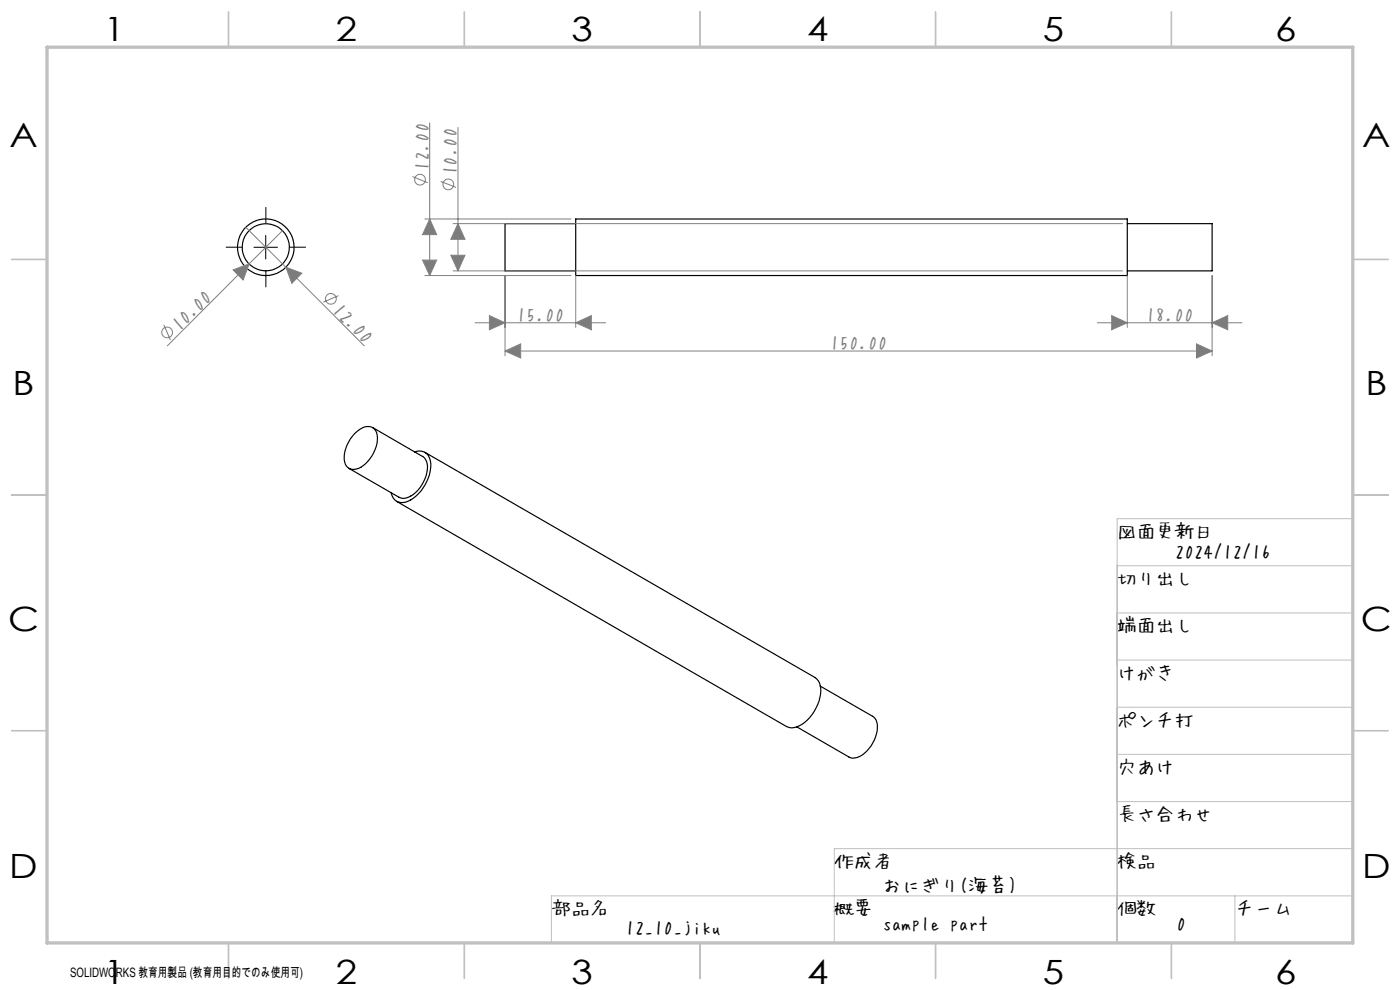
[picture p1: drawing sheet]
<svg xmlns="http://www.w3.org/2000/svg" width="297mm" height="210mm" viewBox="0 0 297 210" stroke-linecap="round" stroke-linejoin="round" font-family="sans-serif">
<g fill="none" stroke="#000" stroke-width=".25">
<path d="M122.1 46.5h117v11.9h-117zM122.1 47.4h-15v10.1h15M239.1 47.4h18v10.1h-18M75.3 91.9l.5-.4a2.49 2.49 0 0 1 3.9-.1 6.1 6.1 0 0 1-1.7 6.5 3.6 3.6 0 0 1-3.8 1.5 3.2 3.2 0 0 1-1-3.8l.8-1.9zM79.1 90.7l10.5 6.1a2.92 2.92 0 0 1 1 3.4 6.7 6.7 0 0 1-4.9 5.5l-1.1-.2-10.6-6.1M88 95.9a2.47 2.47 0 0 1 3.4 2.6 9 9 0 0 1-5.4 8 2.34 2.34 0 0 1-3-2M90.1 95.9l82.8 47.8a3.4 3.4 0 0 1 1.2 3.6 9 9 0 0 1-5 6.9 2.55 2.55 0 0 1-2.2-.1l-82.8-47.7M174 145.5l11.1 6.4a3.2 3.2 0 0 1 .8 3.7 7.4 7.4 0 0 1-4.1 5.1 1.97 1.97 0 0 1-1.7-.1l-11-6.4"/>
<circle cx="56.4" cy="52.5" r="5"/>
<circle cx="56.4" cy="52.4" r="6"/>
</g>
<g fill="none" stroke="#808080" stroke-width=".21">
<path d="M87.5 37.5l3.2 1.3M91.2 26.1v32.3M93.5 38.5l3.2 1.2M97.2 27v30.5M49.5 57.2l3.3-1.2-1.2 3.4zM52.1 48.2l8.5 8.5M52.8 56l-17.3 17.4M59.9 48.9l-7.1 7.1M60.6 56.7l3.4 1.3-2.1 2.1zM60.6 56.7l16.7 16.7M89.6 55.2h3l-1.4 3.2zM90.1 46.5h31"/>
<path d="M90.1 58.4h31M91.2 46.5l1.4 3.3h-3zM95.6 54.1h3l-1.4 3.4zM96.1 47.4h142M96.1 57.5h142M97.2 47.4l1.4 3.4h-3zM107.1 58.4v17.1M122.1 58.4v11.1M239.1 58.4v11.1M257.1 58.4v17.1M34.7 68.9l1.5 3.2M71.8 62.7l-3.2 1.4"/>
<path d="M100.8 68.5h27.7M103.8 66.9l3.3 1.6-3.3 1.4zM107.1 74.5l3.4-1.6v3zM107.1 74.5h150M122.1 68.5l3.3-1.6v3zM232.8 68.5h30.7M235.8 66.9l3.3 1.6-3.3 1.4zM253.8 72.9l3.3 1.6-3.3 1.4zM257.1 68.5l3.4-1.6v3z"/>
<circle cx="89.1" cy="38.1" r="1.15"/>
<circle cx="95.1" cy="39.1" r="1.13"/>
<circle cx="35.5" cy="70.5" r="1.14"/>
<circle cx="70.2" cy="63.4" r="1.14"/>
</g>
<path d="M51.4 52.4h-3.5M56.4 47.4v-3.5M56.4 57.4v3.5M61.4 52.4h3.5" fill="none" stroke="#000" stroke-width=".21" stroke-dasharray="30.5 1.3 1.3 1.3" stroke-linecap="butt"/>
<path d="M53.9 52.4h5M56.4 49.9v5.1" fill="none" stroke="#000" stroke-width=".21"/>
<path d="M287 110h-50v90M237 120h50v80M237 130h50M237 150h50M237 140h50M237 170h50M237 160h50M262 190v10M287 180h-110v20M287 190h-170v10" fill="none" stroke="#c0c0c0" stroke-width=".21"/>
<g fill="none" stroke="#c0c0c0" stroke-width=".35">
<path d="M48.5 2.5v7.5M98.5 2.5v7.5M148.5 2.5v7.5M198.5 2.5v7.5M248.5 2.5v7.5M2.5 55h7.5M287 55h7.5M2.5 105h7.5M287 105h7.5M2.5 155h7.5M287 155h7.5M48.5 200v7.5"/>
<path d="M98.5 200v7.5M148.5 200v7.5M198.5 200v7.5M248.5 200v7.5"/>
</g>
<path d="M10 10h277v190h-277z" fill="none" stroke="#c0c0c0" stroke-width=".7"/>
<g fill="#808080">
<path d="M49.5 57.2l3.3-1.2-1.2 3.4z"/>
<path d="M60.6 56.7l3.4 1.3-2.1 2.1z"/>
<path d="M103.8 66.9l3.3 1.6-3.3 1.4zM122.1 68.5l3.3-1.6v3zM107.1 74.5l3.4-1.6v3zM253.8 72.9l3.3 1.6-3.3 1.4zM235.8 66.9l3.3 1.6-3.3 1.4zM257.1 68.5l3.4-1.6v3z"/>
<path d="M97.2 47.4l1.4 3.4h-3zM95.6 54.1h3l-1.4 3.4zM91.2 46.5l1.4 3.3h-3zM89.6 55.2h3l-1.4 3.2z"/>
</g>
<g font-size="7.1">
<text x="22" y="8.7">1</text>
<text x="71.2" y="8.7">2</text>
<text x="121.2" y="8.7">3</text>
<text x="171.2" y="8.7">4</text>
<text x="221.2" y="8.7">5</text>
<text x="270.5" y="8.7">6</text>
<text x="2" y="31.2">A</text>
<text x="289" y="31.2">A</text>
<text x="2.7" y="83.7">B</text>
<text x="289.7" y="83.7">B</text>
<text x="1.7" y="133.7">C</text>
<text x="288.7" y="133.7">C</text>
<text x="2" y="186.2">D</text>
<text x="289" y="186.2">D</text>
<text x="22" y="208.7">1</text>
<text x="71.2" y="208.7">2</text>
<text x="121.2" y="208.7">3</text>
<text x="171.2" y="208.7">4</text>
<text x="221.2" y="208.7">5</text>
<text x="270.5" y="208.7">6</text>
</g>
<g font-size="4.1" fill="#808080">
<text x="90.6" y="36.2" transform="rotate(-90 90.6 36.2)">12.00</text>
<text x="96.6" y="37.2" transform="rotate(-90 96.6 37.2)">10.00</text>
<text x="70.5" y="65.7" transform="rotate(45 70.5 65.7)">12.00</text>
<text x="37.8" y="70.2" transform="rotate(-45 37.8 70.2)">10.00</text>
<text x="109.6" y="67.9">15.00</text>
<text x="243.1" y="67.9">18.00</text>
<text x="176" y="73.9">150.00</text>
</g>
<g font-size="4.1">
<text x="237" y="113.9">図面更新日</text>
<text x="249.2" y="118.2">2024/12/16</text>
<text x="237" y="123.9">切り出し</text>
<text x="237" y="133.9">端面出し</text>
<text x="237" y="143.9">けがき</text>
<text x="237" y="153.9">ポンチ打</text>
<text x="237" y="163.9">穴あけ</text>
<text x="237" y="173.9">長さ合わせ</text>
<text x="177" y="183.9">作成者</text>
<text x="237" y="183.9">検品</text>
<text x="187.2" y="189.1">おにぎり(海苔)</text>
<text x="117" y="193.9">部品名</text>
<text x="132.6" y="197.8">12_10_jiku</text>
<text x="177" y="193.9">概要</text>
<text x="187.2" y="197.1">sample part</text>
<text x="237" y="193.9">個数</text>
<text x="249.6" y="197.1">0</text>
<text x="262" y="193.9">チーム</text>
</g>
<text font-size="2.7" x="14.9" y="207.1">SOLIDWORKS 教育用製品 (教育用目的でのみ使用可)</text>
</svg>
